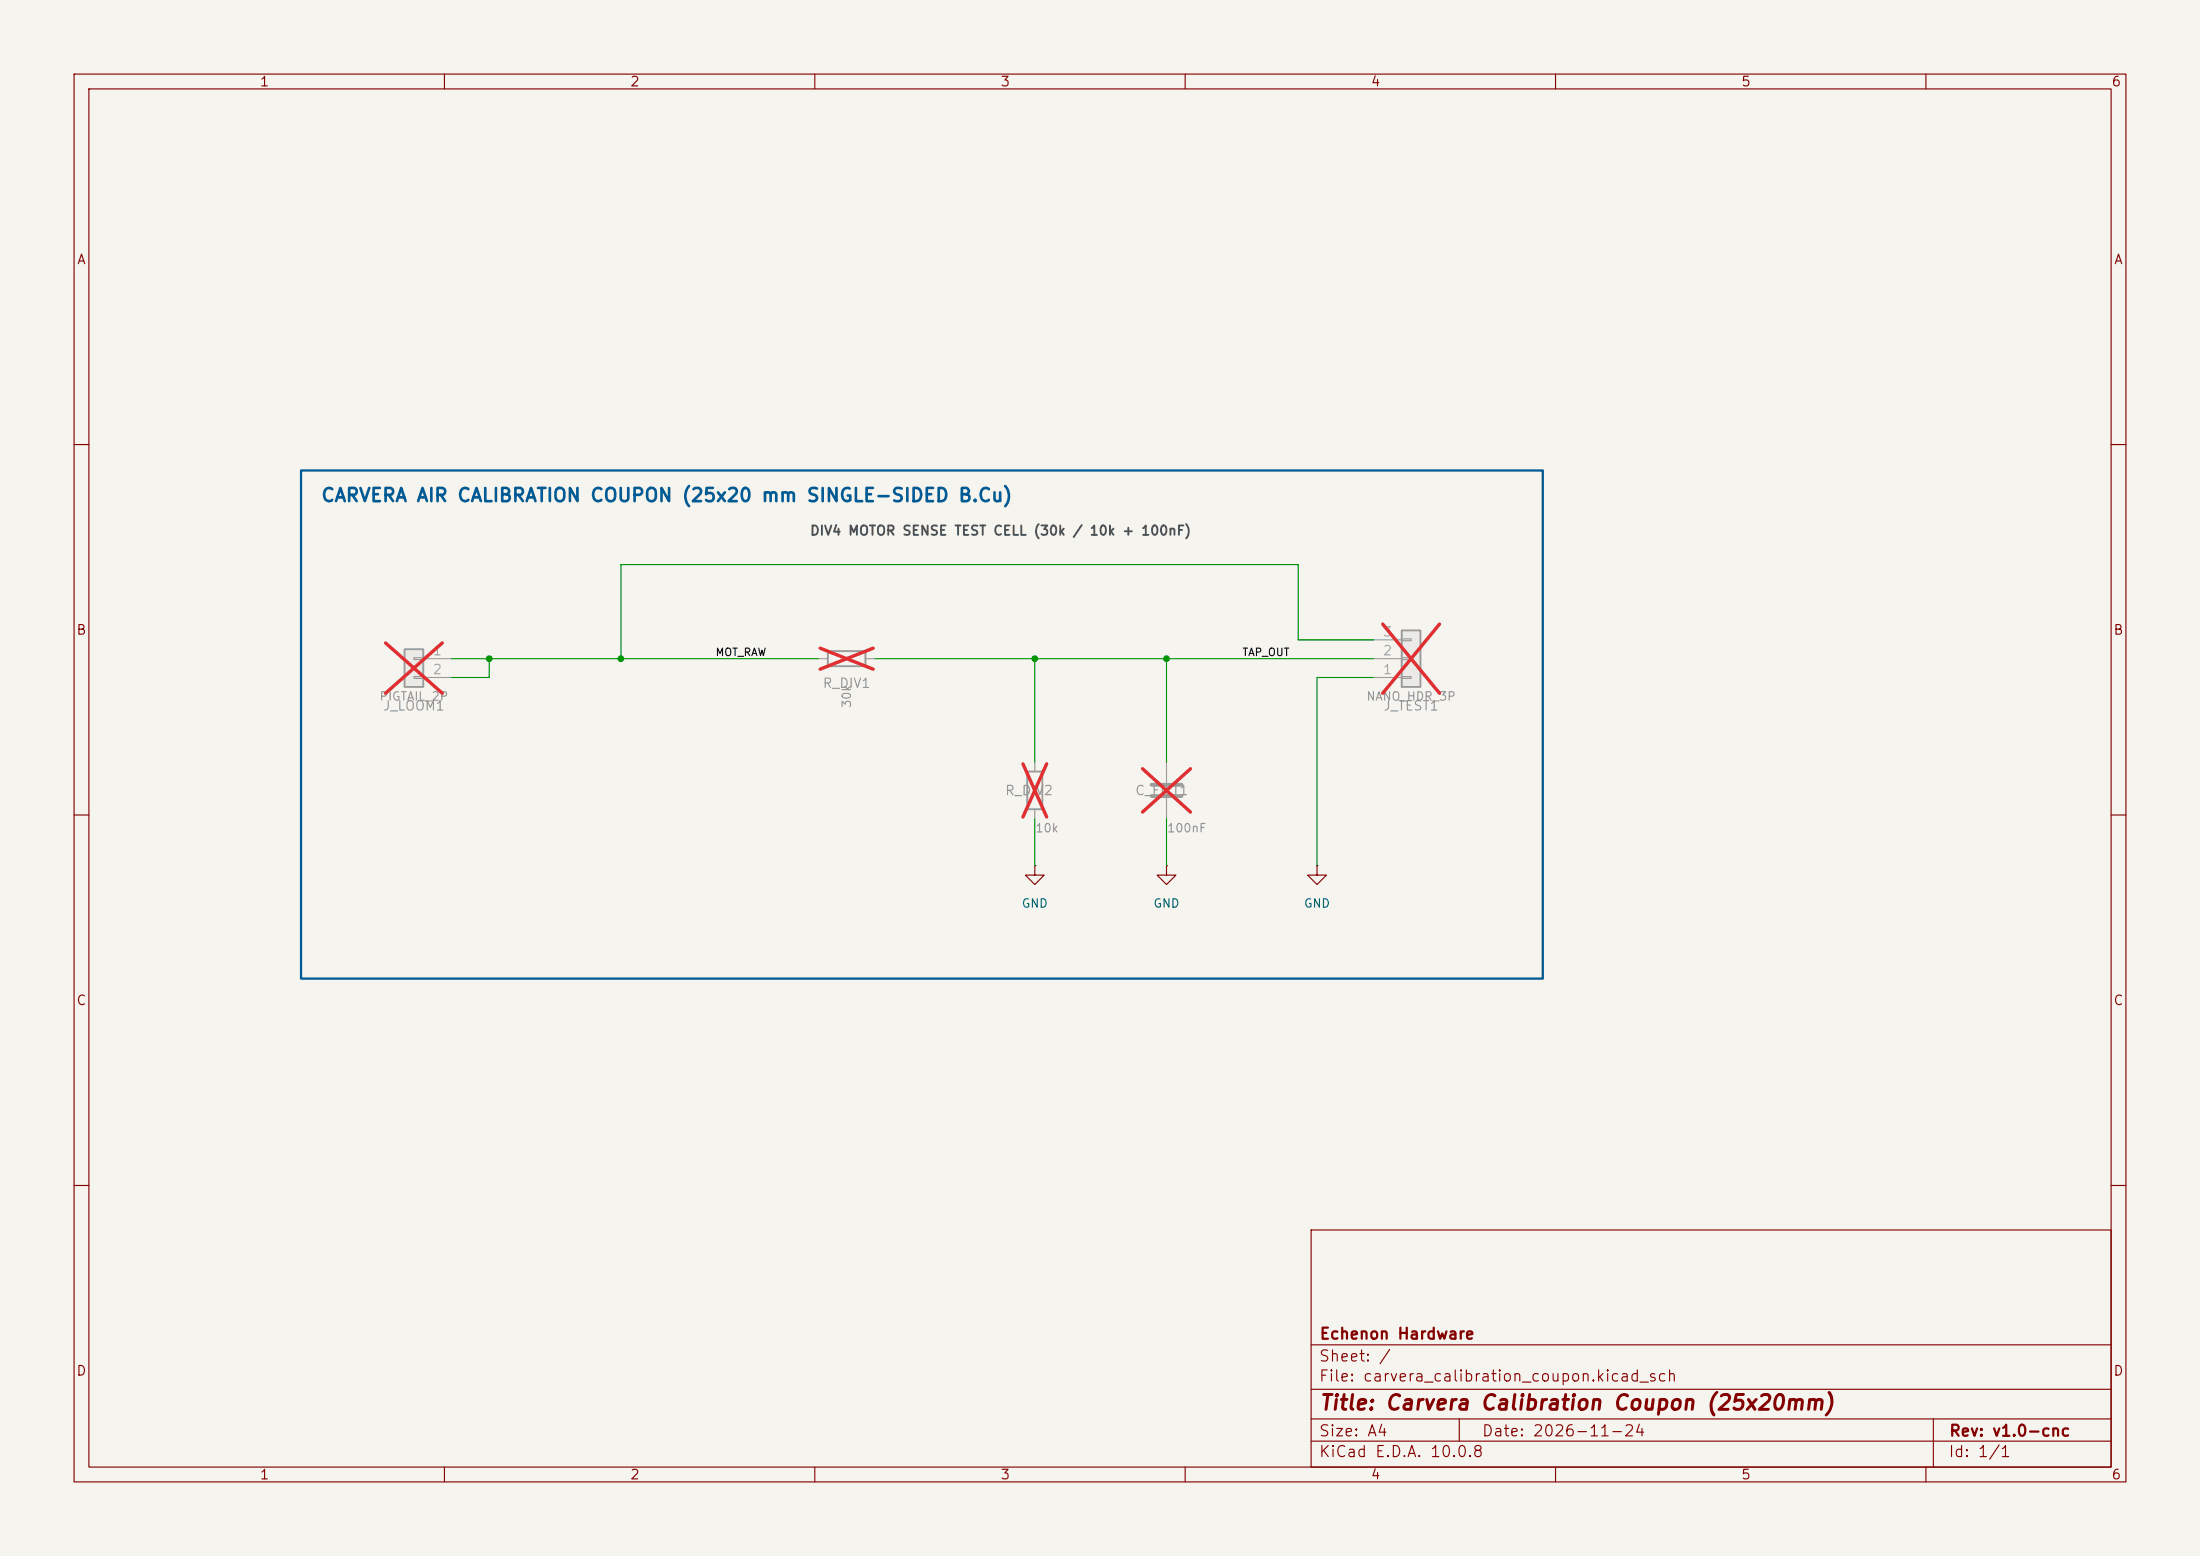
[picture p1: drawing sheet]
(kicad_sch
 (version 20260101)
 (generator "eeschema")
 (generator_version "10.0")
 (paper "A4")
 (title_block
  (title "Carvera Calibration Coupon (25x20mm)")
  (date "2026-11-24")
  (rev "v1.0-cnc")
  (company "Echenon Hardware"))
 (lib_symbols
  (symbol "Connector_Generic:Conn_01x02"
    (pin_names
    (offset 1.016) (hide yes)) (exclude_from_sim no) (in_bom yes) (on_board yes)
    (in_pos_files yes)
    (duplicate_pin_numbers_are_jumpers no)
    (property "Reference" "J" (at 0 2.54 0) (show_name no) (do_not_autoplace no) (effects (font (size 1.27 1.27))))
    (property "Value" "Conn_01x02" (at 0 -5.08 0) (show_name no) (do_not_autoplace no) (effects (font (size 1.27 1.27))))
    (property "Footprint" "" (at 0 0 0) (show_name no) (do_not_autoplace no) (hide yes) (effects (font (size 1.27 1.27))))
    (property "Datasheet" "" (at 0 0 0) (show_name no) (do_not_autoplace no) (hide yes) (effects (font (size 1.27 1.27))))
    (property "Description" "Generic connector, single row, 01x02, script generated (kicad-library-utils/schlib/autogen/connector/)" (at 0 0 0) (show_name no) (do_not_autoplace no) (hide yes) (effects (font (size 1.27 1.27))))
    (symbol "Conn_01x02_1_1"
    (rectangle (start -1.27 1.27) (end 1.27 -3.81) (stroke (width 0.254) (type default)) (fill (type background)))
    (rectangle (start -1.27 0.127) (end 0 -0.127) (stroke (width 0.1524) (type default)) (fill (type none)))
    (rectangle (start -1.27 -2.413) (end 0 -2.667) (stroke (width 0.1524) (type default)) (fill (type none)))
    (pin passive line (at -5.08 0 0) (length 3.81) (name "Pin_1" (effects (font (size 1.27 1.27)))) (number "1" (effects (font (size 1.27 1.27)))))
    (pin passive line (at -5.08 -2.54 0) (length 3.81) (name "Pin_2" (effects (font (size 1.27 1.27)))) (number "2" (effects (font (size 1.27 1.27))))))
    (embedded_fonts no))
  (symbol "Connector_Generic:Conn_01x03"
    (pin_names
    (offset 1.016) (hide yes)) (exclude_from_sim no) (in_bom yes) (on_board yes)
    (in_pos_files yes)
    (duplicate_pin_numbers_are_jumpers no)
    (property "Reference" "J" (at 0 5.08 0) (show_name no) (do_not_autoplace no) (effects (font (size 1.27 1.27))))
    (property "Value" "Conn_01x03" (at 0 -5.08 0) (show_name no) (do_not_autoplace no) (effects (font (size 1.27 1.27))))
    (property "Footprint" "" (at 0 0 0) (show_name no) (do_not_autoplace no) (hide yes) (effects (font (size 1.27 1.27))))
    (property "Datasheet" "" (at 0 0 0) (show_name no) (do_not_autoplace no) (hide yes) (effects (font (size 1.27 1.27))))
    (property "Description" "Generic connector, single row, 01x03, script generated (kicad-library-utils/schlib/autogen/connector/)" (at 0 0 0) (show_name no) (do_not_autoplace no) (hide yes) (effects (font (size 1.27 1.27))))
    (symbol "Conn_01x03_1_1"
    (rectangle (start -1.27 3.81) (end 1.27 -3.81) (stroke (width 0.254) (type default)) (fill (type background)))
    (rectangle (start -1.27 2.667) (end 0 2.413) (stroke (width 0.1524) (type default)) (fill (type none)))
    (rectangle (start -1.27 0.127) (end 0 -0.127) (stroke (width 0.1524) (type default)) (fill (type none)))
    (rectangle (start -1.27 -2.413) (end 0 -2.667) (stroke (width 0.1524) (type default)) (fill (type none)))
    (pin passive line (at -5.08 2.54 0) (length 3.81) (name "Pin_1" (effects (font (size 1.27 1.27)))) (number "1" (effects (font (size 1.27 1.27)))))
    (pin passive line (at -5.08 0 0) (length 3.81) (name "Pin_2" (effects (font (size 1.27 1.27)))) (number "2" (effects (font (size 1.27 1.27)))))
    (pin passive line (at -5.08 -2.54 0) (length 3.81) (name "Pin_3" (effects (font (size 1.27 1.27)))) (number "3" (effects (font (size 1.27 1.27))))))
    (embedded_fonts no))
  (symbol "Device:R"
    (pin_numbers (hide yes))
    (pin_names
    (offset 0)) (exclude_from_sim no) (in_bom yes) (on_board yes)
    (in_pos_files yes)
    (duplicate_pin_numbers_are_jumpers no)
    (property "Reference" "R" (at 2.032 0 90) (show_name no) (do_not_autoplace no) (effects (font (size 1.27 1.27))))
    (property "Value" "R" (at 0 0 90) (show_name no) (do_not_autoplace no) (effects (font (size 1.27 1.27))))
    (property "Footprint" "" (at -1.778 0 90) (show_name no) (do_not_autoplace no) (hide yes) (effects (font (size 1.27 1.27))))
    (property "Datasheet" "" (at 0 0 0) (show_name no) (do_not_autoplace no) (hide yes) (effects (font (size 1.27 1.27))))
    (property "Description" "Resistor" (at 0 0 0) (show_name no) (do_not_autoplace no) (hide yes) (effects (font (size 1.27 1.27))))
    (symbol "R_0_1"
    (rectangle (start -1.016 -2.54) (end 1.016 2.54) (stroke (width 0.254) (type default)) (fill (type none))))
    (symbol "R_1_1"
    (pin passive line (at 0 3.81 270) (length 1.27) (name "" (effects (font (size 1.27 1.27)))) (number "1" (effects (font (size 1.27 1.27)))))
    (pin passive line (at 0 -3.81 90) (length 1.27) (name "" (effects (font (size 1.27 1.27)))) (number "2" (effects (font (size 1.27 1.27))))))
    (embedded_fonts no))
  (symbol "Device:C"
    (pin_numbers (hide yes))
    (pin_names
    (offset 0.254)) (exclude_from_sim no) (in_bom yes) (on_board yes)
    (in_pos_files yes)
    (duplicate_pin_numbers_are_jumpers no)
    (property "Reference" "C" (at 0.635 2.54 0) (show_name no) (do_not_autoplace no) (effects (font (size 1.27 1.27)) (justify left)))
    (property "Value" "C" (at 0.635 -2.54 0) (show_name no) (do_not_autoplace no) (effects (font (size 1.27 1.27)) (justify left)))
    (property "Footprint" "" (at 0.9652 -3.81 0) (show_name no) (do_not_autoplace no) (hide yes) (effects (font (size 1.27 1.27))))
    (property "Datasheet" "" (at 0 0 0) (show_name no) (do_not_autoplace no) (hide yes) (effects (font (size 1.27 1.27))))
    (property "Description" "Unpolarized capacitor" (at 0 0 0) (show_name no) (do_not_autoplace no) (hide yes) (effects (font (size 1.27 1.27))))
    (symbol "C_0_1"
    (polyline (pts (xy -2.032 0.762) (xy 2.032 0.762)) (stroke (width 0.508) (type default)) (fill (type none)))
    (polyline (pts (xy -2.032 -0.762) (xy 2.032 -0.762)) (stroke (width 0.508) (type default)) (fill (type none))))
    (symbol "C_1_1"
    (pin passive line (at 0 3.81 270) (length 2.794) (name "" (effects (font (size 1.27 1.27)))) (number "1" (effects (font (size 1.27 1.27)))))
    (pin passive line (at 0 -3.81 90) (length 2.794) (name "" (effects (font (size 1.27 1.27)))) (number "2" (effects (font (size 1.27 1.27))))))
    (embedded_fonts no))
  (symbol "power:GND"
    (power global)
    (pin_numbers (hide yes))
    (pin_names
    (offset 0) (hide yes)) (exclude_from_sim no) (in_bom yes) (on_board yes)
    (in_pos_files yes)
    (duplicate_pin_numbers_are_jumpers no)
    (property "Reference" "#PWR" (at 0 -6.35 0) (show_name no) (do_not_autoplace no) (hide yes) (effects (font (size 1.27 1.27))))
    (property "Value" "GND" (at 0 -3.81 0) (show_name no) (do_not_autoplace no) (effects (font (size 1.27 1.27))))
    (property "Footprint" "" (at 0 0 0) (show_name no) (do_not_autoplace no) (hide yes) (effects (font (size 1.27 1.27))))
    (property "Datasheet" "" (at 0 0 0) (show_name no) (do_not_autoplace no) (hide yes) (effects (font (size 1.27 1.27))))
    (property "Description" "Power symbol creates a global label with name \"GND\" , ground" (at 0 0 0) (show_name no) (do_not_autoplace no) (hide yes) (effects (font (size 1.27 1.27))))
    (symbol "GND_0_1"
    (polyline (pts (xy 0 0) (xy 0 -1.27) (xy 1.27 -1.27) (xy 0 -2.54) (xy -1.27 -1.27) (xy 0 -1.27)) (stroke (width 0) (type default)) (fill (type none))))
    (symbol "GND_1_1"
    (pin power_in line (at 0 0 270) (length 0) (name "" (effects (font (size 1.27 1.27)))) (number "1" (effects (font (size 1.27 1.27))))))
    (embedded_fonts no)))
 (rectangle
  (start 40.64 63.50)
  (end 208.28 132.08)
  (stroke (width 0.3048) (type solid) (color 0 90 150 1))
  (fill (type none)))
 (text "CARVERA AIR CALIBRATION COUPON (25x20 mm SINGLE-SIDED B.Cu)"
  (at 43.18 66.04 0)
  (effects (font (size 1.778 1.778) (bold yes) (color 0 90 150 1)) (justify left top)))
 (text "DIV4 MOTOR SENSE TEST CELL (30k / 10k + 100nF)"
  (at 109.22 71.12 0)
  (effects (font (size 1.270 1.270) (bold yes) (color 80 80 80 1)) (justify left top)))
 (symbol
  (lib_id "Connector_Generic:Conn_01x02")
  (at 55.88 88.90 0)
  (mirror y)
  (unit 1)
  (body_style 1)
  (exclude_from_sim no)
  (in_bom yes)
  (on_board yes)
  (in_pos_files no)
  (dnp yes)
  (uuid "(55.88, 83.82000000000001, 0)")
  (property "Reference" "J_LOOM1" (at 55.88 95.25 0) (effects (font (size 1.27 1.27))))
  (property "Value" "PIGTAIL_2P" (at 55.88 93.98 0) (effects (font (size 1.143 1.143))))
  (property "Footprint" "echenon:Pigtail_1x02_P2.54mm_CNC" (at 55.88 88.90 0) (hide yes) (effects (font (size 1.27 1.27))))
  (property "Datasheet" "" (at 55.88 88.90 0) (hide yes) (effects (font (size 1.27 1.27))))
  (property "Description" "2-pin JST pigtail pass-through test pads (1.0mm drill)" (at 55.88 88.90 0) (hide yes) (effects (font (size 1.27 1.27))))
  (pin "1")
  (pin "2"))
 (symbol
  (lib_id "Device:R")
  (at 114.30 88.90 90)
  (unit 1)
  (body_style 1)
  (exclude_from_sim no)
  (in_bom yes)
  (on_board yes)
  (in_pos_files no)
  (dnp yes)
  (uuid "(114.3, 85.598, 90)")
  (property "Reference" "R_DIV1" (at 114.30 92.20 90) (effects (font (size 1.27 1.27))))
  (property "Value" "30k" (at 114.30 93.98 0) (effects (font (size 1.143 1.143))))
  (property "Footprint" "echenon:R_Axial_P7.62mm_CNC" (at 114.30 88.90 0) (hide yes) (effects (font (size 1.27 1.27))))
  (property "Datasheet" "" (at 114.30 88.90 0) (hide yes) (effects (font (size 1.27 1.27))))
  (property "Description" "30k 1/4W axial resistor (0.9mm drill)" (at 114.30 88.90 0) (hide yes) (effects (font (size 1.27 1.27))))
  (pin "1")
  (pin "2"))
 (symbol
  (lib_id "Device:R")
  (at 139.70 106.68 180)
  (unit 1)
  (body_style 1)
  (exclude_from_sim no)
  (in_bom yes)
  (on_board yes)
  (in_pos_files no)
  (dnp yes)
  (uuid "(137.16, 106.68, 0)")
  (property "Reference" "R_DIV2" (at 142.24 106.68 0) (effects (font (size 1.27 1.27)) (justify left)))
  (property "Value" "10k" (at 139.70 111.76 0) (effects (font (size 1.143 1.143)) (justify right)))
  (property "Footprint" "echenon:R_Axial_P7.62mm_CNC" (at 139.70 106.68 0) (hide yes) (effects (font (size 1.27 1.27))))
  (property "Datasheet" "" (at 139.70 106.68 0) (hide yes) (effects (font (size 1.27 1.27))))
  (property "Description" "10k 1/4W axial resistor (0.9mm drill)" (at 139.70 106.68 0) (hide yes) (effects (font (size 1.27 1.27))))
  (pin "1")
  (pin "2"))
 (symbol
  (lib_id "Device:C")
  (at 157.48 106.68 180)
  (unit 1)
  (body_style 1)
  (exclude_from_sim no)
  (in_bom yes)
  (on_board yes)
  (in_pos_files no)
  (dnp yes)
  (uuid "(154.432, 106.68, 0)")
  (property "Reference" "C_FILT1" (at 160.53 106.68 0) (effects (font (size 1.27 1.27)) (justify left)))
  (property "Value" "100nF" (at 157.48 111.76 0) (effects (font (size 1.143 1.143)) (justify right)))
  (property "Footprint" "echenon:C_Disc_P5.08mm_CNC" (at 157.48 106.68 0) (hide yes) (effects (font (size 1.27 1.27))))
  (property "Datasheet" "" (at 157.48 106.68 0) (hide yes) (effects (font (size 1.27 1.27))))
  (property "Description" "100nF ceramic capacitor (0.9mm drill)" (at 157.48 106.68 0) (hide yes) (effects (font (size 1.27 1.27))))
  (pin "1")
  (pin "2"))
 (symbol
  (lib_id "Connector_Generic:Conn_01x03")
  (at 190.50 88.90 0)
  (mirror x)
  (unit 1)
  (body_style 1)
  (exclude_from_sim no)
  (in_bom yes)
  (on_board yes)
  (in_pos_files no)
  (dnp yes)
  (uuid "(190.5, 82.55000000000001, 0)")
  (property "Reference" "J_TEST1" (at 190.50 95.25 0) (effects (font (size 1.27 1.27))))
  (property "Value" "NANO_HDR_3P" (at 190.50 93.98 0) (effects (font (size 1.143 1.143))))
  (property "Footprint" "echenon:NanoSocket_1x03_P2.54mm_CNC" (at 190.50 88.90 0) (hide yes) (effects (font (size 1.27 1.27))))
  (property "Datasheet" "" (at 190.50 88.90 0) (hide yes) (effects (font (size 1.27 1.27))))
  (property "Description" "3-pin Waveshare Nano socket test strip (1.0mm drill)" (at 190.50 88.90 0) (hide yes) (effects (font (size 1.27 1.27))))
  (pin "1")
  (pin "2")
  (pin "3"))
 (symbol
  (lib_id "power:GND")
  (at 139.70 116.84 0)
  (unit 1)
  (body_style 1)
  (exclude_from_sim yes)
  (in_bom no)
  (on_board no)
  (in_pos_files no)
  (dnp no)
  (uuid "(139.7, 123.19, 0)")
  (property "Reference" "#PWR01" (at 139.70 120.65 0) (hide yes) (effects (font (size 1.27 1.27))))
  (property "Value" "GND" (at 139.70 121.92 0) (effects (font (size 1.143 1.143))))
  (property "Footprint" "" (at 139.70 116.84 0) (hide yes) (effects (font (size 1.27 1.27))))
  (property "Datasheet" "" (at 139.70 116.84 0) (hide yes) (effects (font (size 1.27 1.27))))
  (property "Description" "GND" (at 139.70 116.84 0) (hide yes) (effects (font (size 1.27 1.27))))
  (pin "1"))
 (symbol
  (lib_id "power:GND")
  (at 157.48 116.84 0)
  (unit 1)
  (body_style 1)
  (exclude_from_sim yes)
  (in_bom no)
  (on_board no)
  (in_pos_files no)
  (dnp no)
  (uuid "(157.48, 123.19, 0)")
  (property "Reference" "#PWR02" (at 157.48 120.65 0) (hide yes) (effects (font (size 1.27 1.27))))
  (property "Value" "GND" (at 157.48 121.92 0) (effects (font (size 1.143 1.143))))
  (property "Footprint" "" (at 157.48 116.84 0) (hide yes) (effects (font (size 1.27 1.27))))
  (property "Datasheet" "" (at 157.48 116.84 0) (hide yes) (effects (font (size 1.27 1.27))))
  (property "Description" "GND" (at 157.48 116.84 0) (hide yes) (effects (font (size 1.27 1.27))))
  (pin "1"))
 (symbol
  (lib_id "power:GND")
  (at 177.80 116.84 0)
  (unit 1)
  (body_style 1)
  (exclude_from_sim yes)
  (in_bom no)
  (on_board no)
  (in_pos_files no)
  (dnp no)
  (uuid "(177.8, 123.19, 0)")
  (property "Reference" "#PWR03" (at 177.80 120.65 0) (hide yes) (effects (font (size 1.27 1.27))))
  (property "Value" "GND" (at 177.80 121.92 0) (effects (font (size 1.143 1.143))))
  (property "Footprint" "" (at 177.80 116.84 0) (hide yes) (effects (font (size 1.27 1.27))))
  (property "Datasheet" "" (at 177.80 116.84 0) (hide yes) (effects (font (size 1.27 1.27))))
  (property "Description" "GND" (at 177.80 116.84 0) (hide yes) (effects (font (size 1.27 1.27))))
  (pin "1"))
 (wire
  (pts (xy 60.96 91.44) (xy 66.04 91.44))
  (stroke (width 0) (type solid)))
 (wire
  (pts (xy 66.04 91.44) (xy 66.04 88.90))
  (stroke (width 0) (type solid)))
 (wire
  (pts (xy 66.04 88.90) (xy 60.96 88.90))
  (stroke (width 0) (type solid)))
 (wire
  (pts (xy 66.04 88.90) (xy 83.82 88.90))
  (stroke (width 0) (type solid)))
 (wire
  (pts (xy 83.82 88.90) (xy 110.49 88.90))
  (stroke (width 0) (type solid)))
 (wire
  (pts (xy 83.82 88.90) (xy 83.82 76.20))
  (stroke (width 0) (type solid)))
 (wire
  (pts (xy 83.82 76.20) (xy 175.26 76.20))
  (stroke (width 0) (type solid)))
 (wire
  (pts (xy 175.26 76.20) (xy 175.26 86.36))
  (stroke (width 0) (type solid)))
 (wire
  (pts (xy 175.26 86.36) (xy 185.42 86.36))
  (stroke (width 0) (type solid)))
 (wire
  (pts (xy 118.11 88.90) (xy 139.70 88.90))
  (stroke (width 0) (type solid)))
 (wire
  (pts (xy 139.70 88.90) (xy 157.48 88.90))
  (stroke (width 0) (type solid)))
 (wire
  (pts (xy 157.48 88.90) (xy 185.42 88.90))
  (stroke (width 0) (type solid)))
 (wire
  (pts (xy 139.70 88.90) (xy 139.70 102.87))
  (stroke (width 0) (type solid)))
 (wire
  (pts (xy 157.48 88.90) (xy 157.48 102.87))
  (stroke (width 0) (type solid)))
 (wire
  (pts (xy 139.70 110.49) (xy 139.70 116.84))
  (stroke (width 0) (type solid)))
 (wire
  (pts (xy 157.48 110.49) (xy 157.48 116.84))
  (stroke (width 0) (type solid)))
 (wire
  (pts (xy 185.42 91.44) (xy 177.80 91.44))
  (stroke (width 0) (type solid)))
 (wire
  (pts (xy 177.80 91.44) (xy 177.80 116.84))
  (stroke (width 0) (type solid)))
 (junction
  (at 66.04 88.90)
  (diameter 0)
  (color 0 0 0 0))
 (junction
  (at 83.82 88.90)
  (diameter 0)
  (color 0 0 0 0))
 (junction
  (at 139.70 88.90)
  (diameter 0)
  (color 0 0 0 0))
 (junction
  (at 157.48 88.90)
  (diameter 0)
  (color 0 0 0 0))
 (label "MOT_RAW"
  (at 96.52 88.90 0)
  (effects (font (size 1.016 1.016)) (justify left bottom)))
 (label "TAP_OUT"
  (at 167.64 88.90 0)
  (effects (font (size 1.016 1.016)) (justify left bottom)))
 (sheet_instances
  (path ""
   (page "1")))
 (embedded_fonts no))
